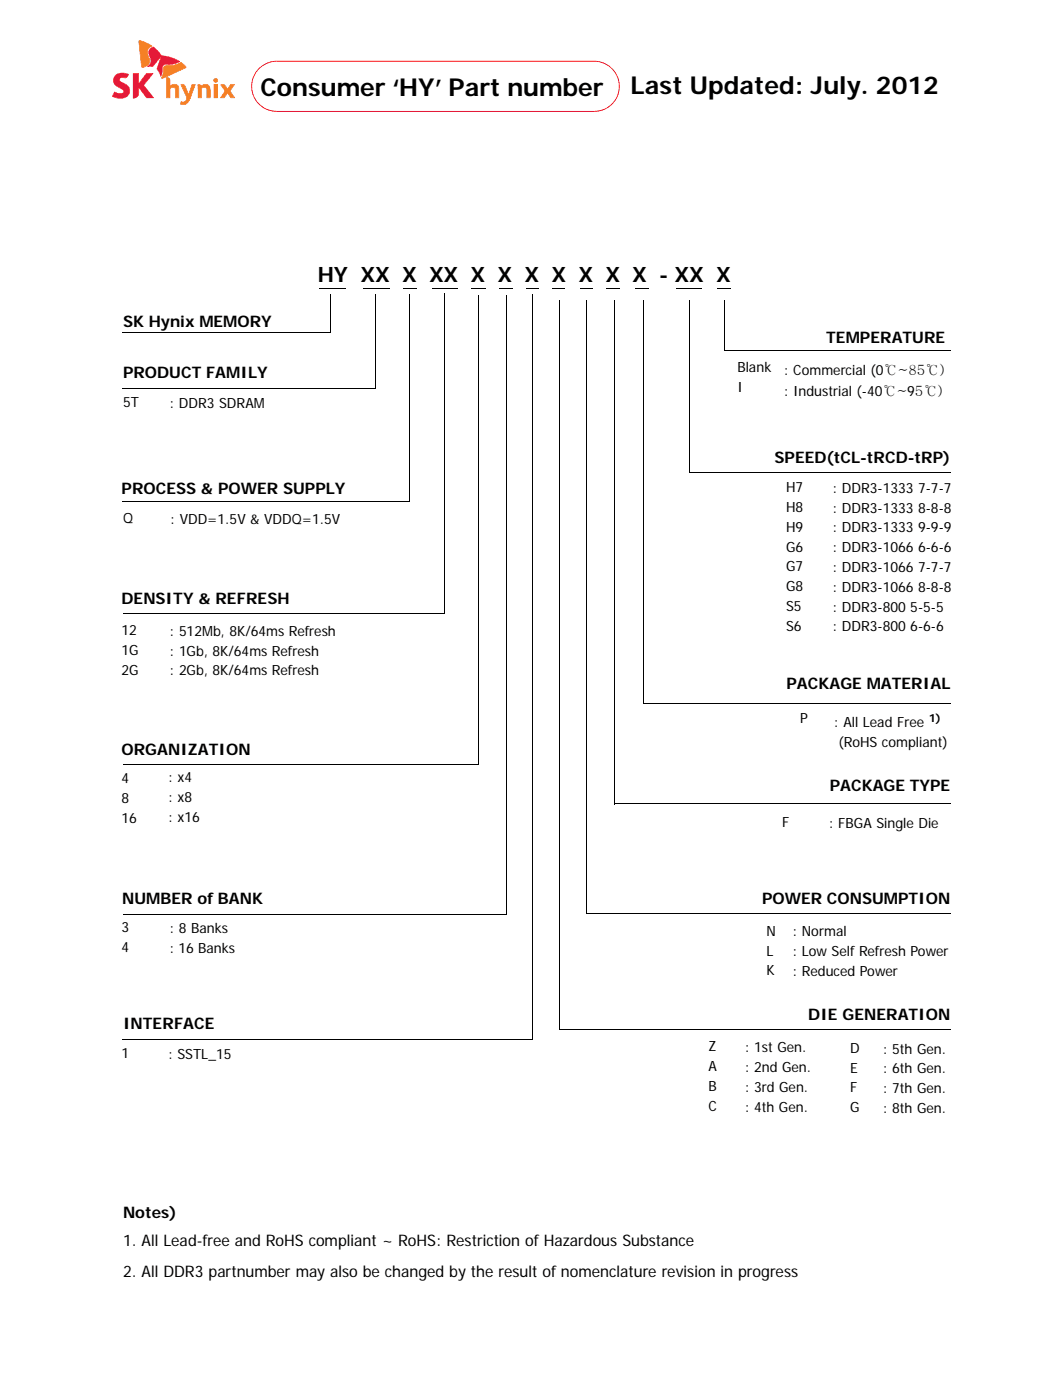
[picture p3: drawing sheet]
<svg xmlns="http://www.w3.org/2000/svg" width="210mm" height="279mm" viewBox="0 0 210 279" stroke-linecap="round" stroke-linejoin="round" font-family="sans-serif">
<g fill="#f00">
<path d="M51.6 13.6a5.4 5.4 0 0 1 3.6-1.5v.2l-1 .1-.9 .3-1.6 1-.8 1.2-.4 .9-.2 .9 .2 2 .6 1.3 1.3 1.3 .9 .5 .9 .2 1 .1h63.3l1-.1 1.3-.4 .1 .1-1.4 .5-1 .1h-63.3a5.1 5.1 0 0 1-4.7-3.1 5.1 5.1 0 0 1 1.1-5.6z"/>
<path d="M55.2 12.1h63.3a5.1 5.1 0 0 1 4.9 3.9 5.1 5.1 0 0 1-2.5 5.7l-.1-.1 1.5-1.2 .7-1.3 .4-1.4-.1-1.5-.5-1.3-.8-1.2-1.6-1-1.4-.4h-63.8z"/>
</g>
<path d="M22.3 8.1h24.6v12.9h-24.6z" fill="#fff"/>
<g fill="#e31837">
<path d="M23.1 15a2.62 2.62 0 0 1 2.5-.2v.2a.7 .7 0 0 1-1 .5h-.4a.41 .41 0 0 0-.4 .2 .41 .41 0 0 0 .1 .5l.3 .2a1.94 1.94 0 0 1 1.6 2.1 2.26 2.26 0 0 1-3.3 .8l-.1-.1 .5-.9a1.21 1.21 0 0 0 1.8 0 1.2 1.2 0 0 0-1-.9 1.46 1.46 0 0 1-.6-2.4z"/>
<path d="M22.9 15.1a2.44 2.44 0 0 1 2.8-.3 .89 .89 0 0 1-1.3 .7l-.3 .1a.45 .45 0 0 0-.2 .5 .45 .45 0 0 0 .4 .3l.3 .1a.57 .57 0 0 1-.8-.4 .57 .57 0 0 1 .7-.6 .75 .75 0 0 0 1.1-.7v.1a1.91 1.91 0 0 0-2.9 1.1 2.25 2.25 0 0 0 1.7 1.7l.3 .6a.95 .95 0 0 1-1.5 .3l-.4-.2-.4 .8a2.75 2.75 0 0 0 3.1-.2l.3-.4a1.53 1.53 0 0 0-1.3-2v-.1a1.6 1.6 0 0 1 1.4 1.9 1.6 1.6 0 0 1-1.9 1.3l-1.6-.4 .5-1a1.59 1.59 0 0 0 1.7 .1v-.4l-.7-.3a1.62 1.62 0 0 1-1-2.6z"/>
<path d="M26.5 14.7h1.1v2l1.6-2h1.3l-1.9 2.3 2 2.5h-1.4l-1.5-2.1v1.2a.96 .96 0 0 1-1.2 1z"/>
<path d="M26.5 14.6h1.2v2.1l1.5-2.1h1.4l-1.9 2.4h-.1l1.9-2.4v.1h-1.3l-1.6 2v-2h-1.1v4.8h.3a.89 .89 0 0 0 .8-.9l.1-1.2 1.6 2.1h1.3v.1l-2-2.6 .1-.1 2 2.7h-1.5l-1.5-2.2v.7a1.14 1.14 0 0 1-1.2 1.5z"/>
<path d="M29.9 9.8l.6-.4a4.6 4.6 0 0 1 1.7 1.7l-1.7 2.2h-1a1.57 1.57 0 0 0 .3-2.3l-.1-.9z"/>
<path d="M30 9.6l.5-.2h.1a1.14 1.14 0 0 0-.9 1.1l.1 .4a1.72 1.72 0 0 1-.3 2.4v-.1h1l1.7-2.1-1.7-1.7 .1-.1 .9 .9 .8 1-1.8 2.1h-1.1a1.55 1.55 0 0 0 .3-2.3 1.12 1.12 0 0 1 .3-1.4z"/>
<path d="M32.2 11.1a7.6 7.6 0 0 1 3.7 1.2 5.7 5.7 0 0 1-3.2 .6 1.09 1.09 0 0 0-.4 1.2l-.2 1.1-.8-1.5z"/>
<path d="M32.2 11.1a7 7 0 0 1 3.7 1.2 8.3 8.3 0 0 1-3.2 .7l-.2 .3-.1 .5a1.61 1.61 0 0 1-.4 1.5l.3-1.4a.96 .96 0 0 1 1.3-1.1l1-.1 1.2-.4a7.2 7.2 0 0 0-3.5-1.1l-1 2.5 .6 .9 .2 .6-.1 .1-.8-1.6z"/>
</g>
<g fill="#f58025">
<path d="M27.7 8.1a5.3 5.3 0 0 1 2.7 1.1 1.38 1.38 0 0 0-.7 2.2 1.16 1.16 0 0 1-.4 1.7l-.8 .3-.3-.1z"/>
<path d="M27.7 8.1a4 4 0 0 1 2.7 1.2l-.7 .4a1.31 1.31 0 0 0 .1 1.8 1.42 1.42 0 0 1-1.5 2l.1-.1a1.45 1.45 0 0 0 1.3-.8 1.45 1.45 0 0 0-.2-1.6 1.27 1.27 0 0 1 .9-1.8l-2-.9-.7-.1 .5 4.8 .2 .4-.1 .1-.7-5z"/>
<path d="M32.8 13.2h.1a5.8 5.8 0 0 0 3.2-.8l.9 .8 .1 .3-4.8 2.2-.1-.2 .3-.7 .1-1.4z"/>
<path d="M32.7 13.2l.3-.1a5.2 5.2 0 0 0 3.1-.7l.3 .2a1.13 1.13 0 0 1 .7 .9l-4.6 2.2a.22 .22 0 0 1-.2 0 .22 .22 0 0 1-.1-.2l.2 .1 4.5-2a.21 .21 0 0 0 .1-.3 .21 .21 0 0 0-.1-.1l-.2-.2a.77 .77 0 0 0-.6-.5 .77 .77 0 0 0-.7 .4l-1.1 .2-1.4 .1a1.7 1.7 0 0 0-.3 1.4l-.2 .6-.2 .4z"/>
<path d="M36.1 16.9l.1-.1a.61 .61 0 0 1 .8 .5l.6 1.5 .7-1.9h.7l-1.1 2.7a1.44 1.44 0 0 1-1.9 1.2l.1-.5a.78 .78 0 0 0 1.2-.8z"/>
<path d="M36 16.8a.76 .76 0 0 1 1.1 .6l.6 1.4 .5-2 .8 .1-1.1 2.8 1-2.9 .1 .1h-.7l-.6 2-.8-1.6a.57 .57 0 0 0-.8-.4l1.2 2.5a.89 .89 0 0 1-1.2 .9l-.1 .5a1.53 1.53 0 0 0 2-1.2 1.44 1.44 0 0 1-2.1 1.2l.2-.6a.79 .79 0 0 0 1.1-.7z"/>
<path d="M44 16.9h.1a.61 .61 0 0 1 .9 .3l.4 .6 .6-1h.8l-.9 1.4 .9 1.3h-.8l-.6-1-.7 1h-.8l1-1.3z"/>
<path d="M44 16.9a.87 .87 0 0 1 1.3 .7l.1 .2h-.1l.7-1h.8l-.9 1.3 1 1.5-1.1-1.4 1-1.4-.8 .1-.7 1a1.14 1.14 0 0 0-1.1-1l-.2 .1 .9 1.2-.9 1.4-.1-.1h.8l.7-1 .6 1h.8l.1 .1-.9-.1-.7-.9-.6 1h-.8l.9-1.4z"/>
<path d="M39.4 16.9h.5l.2 .3a1.01 1.01 0 0 1 1.1-.4 1.01 1.01 0 0 1 .7 .9v1.8h-.6l-.2-1.9a.66 .66 0 0 0-.9 .1v1.8h-.7z"/>
<path d="M39.4 16.9a.56 .56 0 0 1 .8 .3l-.1-.1a1.29 1.29 0 0 1 1.6-.1 4.9 4.9 0 0 1 .2 2.6h-.7v-1.8a.51 .51 0 0 0-.5-.3 .51 .51 0 0 0-.5 .2v1.9h-.7v-1.9h.1l-.1 1.8h.6l.1-1.9a.64 .64 0 0 1 .6-.2 .64 .64 0 0 1 .5 .5v1.6h.6v-1.8a1.03 1.03 0 0 0-.8-.8 1.03 1.03 0 0 0-1 .3l-.2-.2-.4-.1v.9z"/>
<path d="M42.7 15.7h.5l.3 .4-.5-.4-.3 .2a.38 .38 0 0 0 .3 .5 .38 .38 0 0 0 .4-.4v.2l-.4 .3-.5-.3z"/>
<path d="M42.7 16.9h.6v2.6h-.6z"/>
<path d="M42.6 16.8h.8l-.1 2.8v-2.7h-.6v2.6h.7h-.8z"/>
<path d="M33.2 15.5a.56 .56 0 0 1 .7 .5v1.2a1 1 0 0 1 1.1-.3 1 1 0 0 1 .7 .8v1.8h-.7v-1.6a.57 .57 0 0 0-.5-.5 .57 .57 0 0 0-.6 .3v1.8h-.7z"/>
<path d="M33.1 15.4l.6 .1 .2 .3 .1 1.4-.2-.9a.6 .6 0 0 0-.6-.8l.1 4h.6v-1.8a.66 .66 0 0 1 .8-.3 .66 .66 0 0 1 .3 .9v1.2h.6v-1.6a.92 .92 0 0 0-.5-1 .92 .92 0 0 0-1.1 .3h-.2a1.04 1.04 0 0 1 1.1-.4 1.04 1.04 0 0 1 .8 .8v2h-.8a2.9 2.9 0 0 0-.2-2.1h-.4l-.3 .3v1.8h-.9z"/>
<circle cx="43" cy="16" r=".41"/>
</g>
<path d="M22.6 23.2h166.6v1.5h-166.6z" fill="#fff"/>
<path d="M63.7 57.4l.1 .2zM72.5 57.4l.1 .2zM80.5 57.4l.1 .2zM86.2 57.4l.1 .2zM94 57.4l.1 .2zM99.6 57.4l.1 .2zM104.9 57.4l.1 .2zM110.1 57.4l.1 .2zM115.6 57.4l.1 .2zM120.9 57.4l.1 .2zM134.8 57.4l.1 .2zM143.1 57.4l.1 .2z" fill="#000"/>
<g fill="none" stroke="#000" stroke-width=".2">
<path d="M63.8 57.5h5.1M66 58.7v7.7M72.6 57.5h5.1M75 58.7v18.9M80.6 57.5h2.5M81.6 58.7v41.4M86.3 57.5h5.1M88.6 58.6v64M94.1 57.5h2.8M95.4 58.8v93.8M99.7 57.5h2.6M101 58.9v123.7"/>
<path d="M105 57.5h2.6M106.2 58.8v148.8M110.2 57.5h2.5M111.6 59.9v145.6M115.7 57.5h2.6M116.9 59.9v122.5M121 57.5h2.6M122.5 59.9v100.6M134.9 57.5h5M137.5 59.9v34.4M143.2 57.5h2.6M144.4 59.9v10.2"/>
<path d="M24.4 66.3h41.6M24.4 77.5h50.6M144.4 70h45.2M24.4 100h57.2M137.5 94.3h52.1M24.4 122.5h64.2M24.4 152.5h71M122.5 160.4h67.1M24.4 182.5h76.6M116.9 182.4h72.7M24.4 207.5h81.8M111.6 205.4h78"/>
</g>
<g fill="#fff">
<path d="M24.5 32.5h165v15h-165z"/>
<path d="M39.3 32.5h135.2v12.5h-135.2z"/>
</g>
<path d="M126.7 57.4l.1 .2z" fill="#000"/>
<path d="M126.8 57.5h2.6M128.2 59.9v80.6M128.2 140.4h61.4" fill="none" stroke="#000" stroke-width=".2"/>
<g font-size="4.9">
<text x="51.9" y="19.2">Consumer ‘HY’ Part number</text>
<text x="125.8" y="18.7">Last Updated: July. 2012</text>
</g>
<text font-size="4.2" x="63.4" y="56.2">HY XX X XX X X X X X X X - XX X</text>
<g font-size="3.2">
<text x="24.5" y="65.2">SK Hynix MEMORY</text>
<text x="164.7" y="68.4">TEMPERATURE</text>
<text x="24.5" y="75.5">PRODUCT FAMILY</text>
<text x="154.5" y="92.3">SPEED(tCL-tRCD-tRP)</text>
<text x="24.2" y="98.6">PROCESS &amp; POWER SUPPLY</text>
<text x="24.2" y="120.6">DENSITY &amp; REFRESH</text>
<text x="156.8" y="137.5">PACKAGE MATERIAL</text>
<text x="24.2" y="150.7">ORGANIZATION</text>
<text x="165.5" y="157.8">PACKAGE TYPE</text>
<text x="24.4" y="180.3">NUMBER of BANK</text>
<text x="152" y="180.3">POWER CONSUMPTION</text>
<text x="161.2" y="203.6">DIE GENERATION</text>
<text x="24.5" y="205.3">INTERFACE</text>
<text x="24.5" y="243.2">Notes)</text>
<text x="24.5" y="248.6">1. All Lead-free and RoHS compliant ~ RoHS: Restriction of Hazardous Substance</text>
<text x="24.5" y="254.8">2. All DDR3 partnumber may also be changed by the result of nomenclature revision in progress</text>
</g>
<g font-size="2.8">
<text x="147" y="74.2">Blank</text>
<text x="156.3" y="74.7">: Commercial (0℃~85℃)</text>
<text x="24.5" y="81.3">5T</text>
<text x="33.8" y="81.4">: DDR3 SDRAM</text>
<text x="147" y="78.2">I</text>
<text x="156.3" y="79.1">: Industrial (-40℃~95℃)</text>
<text x="156.7" y="98.2">H7</text>
<text x="166" y="98.3">: DDR3-1333 7-7-7</text>
<text x="24.5" y="104.4">Q</text>
<text x="34" y="104.5">: VDD=1.5V &amp; VDDQ=1.5V</text>
<text x="156.7" y="102.2">H8</text>
<text x="156.7" y="106.1">H9</text>
<text x="166" y="102.3">: DDR3-1333 8-8-8</text>
<text x="166" y="106.3">: DDR3-1333 9-9-9</text>
<text x="156.7" y="110.1">G6</text>
<text x="166" y="110.2">: DDR3-1066 6-6-6</text>
<text x="156.7" y="114">G7</text>
<text x="156.7" y="118">G8</text>
<text x="166" y="114.2">: DDR3-1066 7-7-7</text>
<text x="166" y="118.1">: DDR3-1066 8-8-8</text>
<text x="156.7" y="121.9">S5</text>
<text x="156.7" y="125.9">S6</text>
<text x="166" y="122.1">: DDR3-800 5-5-5</text>
<text x="24.2" y="126.7">12</text>
<text x="24.2" y="130.7">1G</text>
<text x="33.8" y="126.9">: 512Mb, 8K/64ms Refresh</text>
<text x="33.8" y="130.8">: 1Gb, 8K/64ms Refresh</text>
<text x="166" y="126">: DDR3-800 6-6-6</text>
<text x="24.2" y="134.6">2G</text>
<text x="33.8" y="134.8">: 2Gb, 8K/64ms Refresh</text>
<text x="159.5" y="144.4">P</text>
<text x="166.3" y="145.1">: All Lead Free</text>
<text x="167.2" y="149.1">(RoHS compliant)</text>
<text x="24.2" y="156.3">4</text>
<text x="24.2" y="160.2">8</text>
<text x="33.5" y="156.1">: x4</text>
<text x="33.5" y="160.1">: x8</text>
<text x="24.2" y="164.2">16</text>
<text x="33.5" y="164">: x16</text>
<text x="156" y="165.1">F</text>
<text x="165.3" y="165.3">: FBGA Single Die</text>
<text x="24.2" y="186">3</text>
<text x="24.2" y="190">4</text>
<text x="33.8" y="186.1">: 8 Banks</text>
<text x="33.8" y="190.1">: 16 Banks</text>
<text x="152.8" y="186.7">N</text>
<text x="152.8" y="190.7">L</text>
<text x="158" y="186.9">: Normal</text>
<text x="158" y="190.8">: LowSelf Refresh Pow</text>
<text x="186.7" y="190.8">er</text>
<text x="152.8" y="194.7">K</text>
<text x="158" y="194.8">: Reduced Pow</text>
<text x="176.6" y="194.8">er</text>
<text x="141.3" y="209.8">Z</text>
<text x="148.5" y="210">: 1st Gen.</text>
<text x="24.2" y="211.1">1</text>
<text x="33.5" y="211.3">: SSTL_15</text>
<text x="141.3" y="213.8">A</text>
<text x="148.5" y="213.9">: 2nd Gen.</text>
<text x="169.5" y="210.1">D</text>
<text x="169.5" y="214.1">E</text>
<text x="176" y="210.3">: 5th Gen.</text>
<text x="176" y="214.2">: 6th Gen.</text>
<text x="141.3" y="217.7">B</text>
<text x="141.3" y="221.7">C</text>
<text x="148.5" y="217.9">: 3rd Gen.</text>
<text x="148.5" y="221.8">: 4th Gen.</text>
<text x="169.5" y="218">F</text>
<text x="169.5" y="222">G</text>
<text x="176" y="218.2">: 7th Gen.</text>
<text x="176" y="222.1">: 8th Gen.</text>
</g>
<text font-size="2.2" x="185.2" y="144">1)</text>
</svg>
